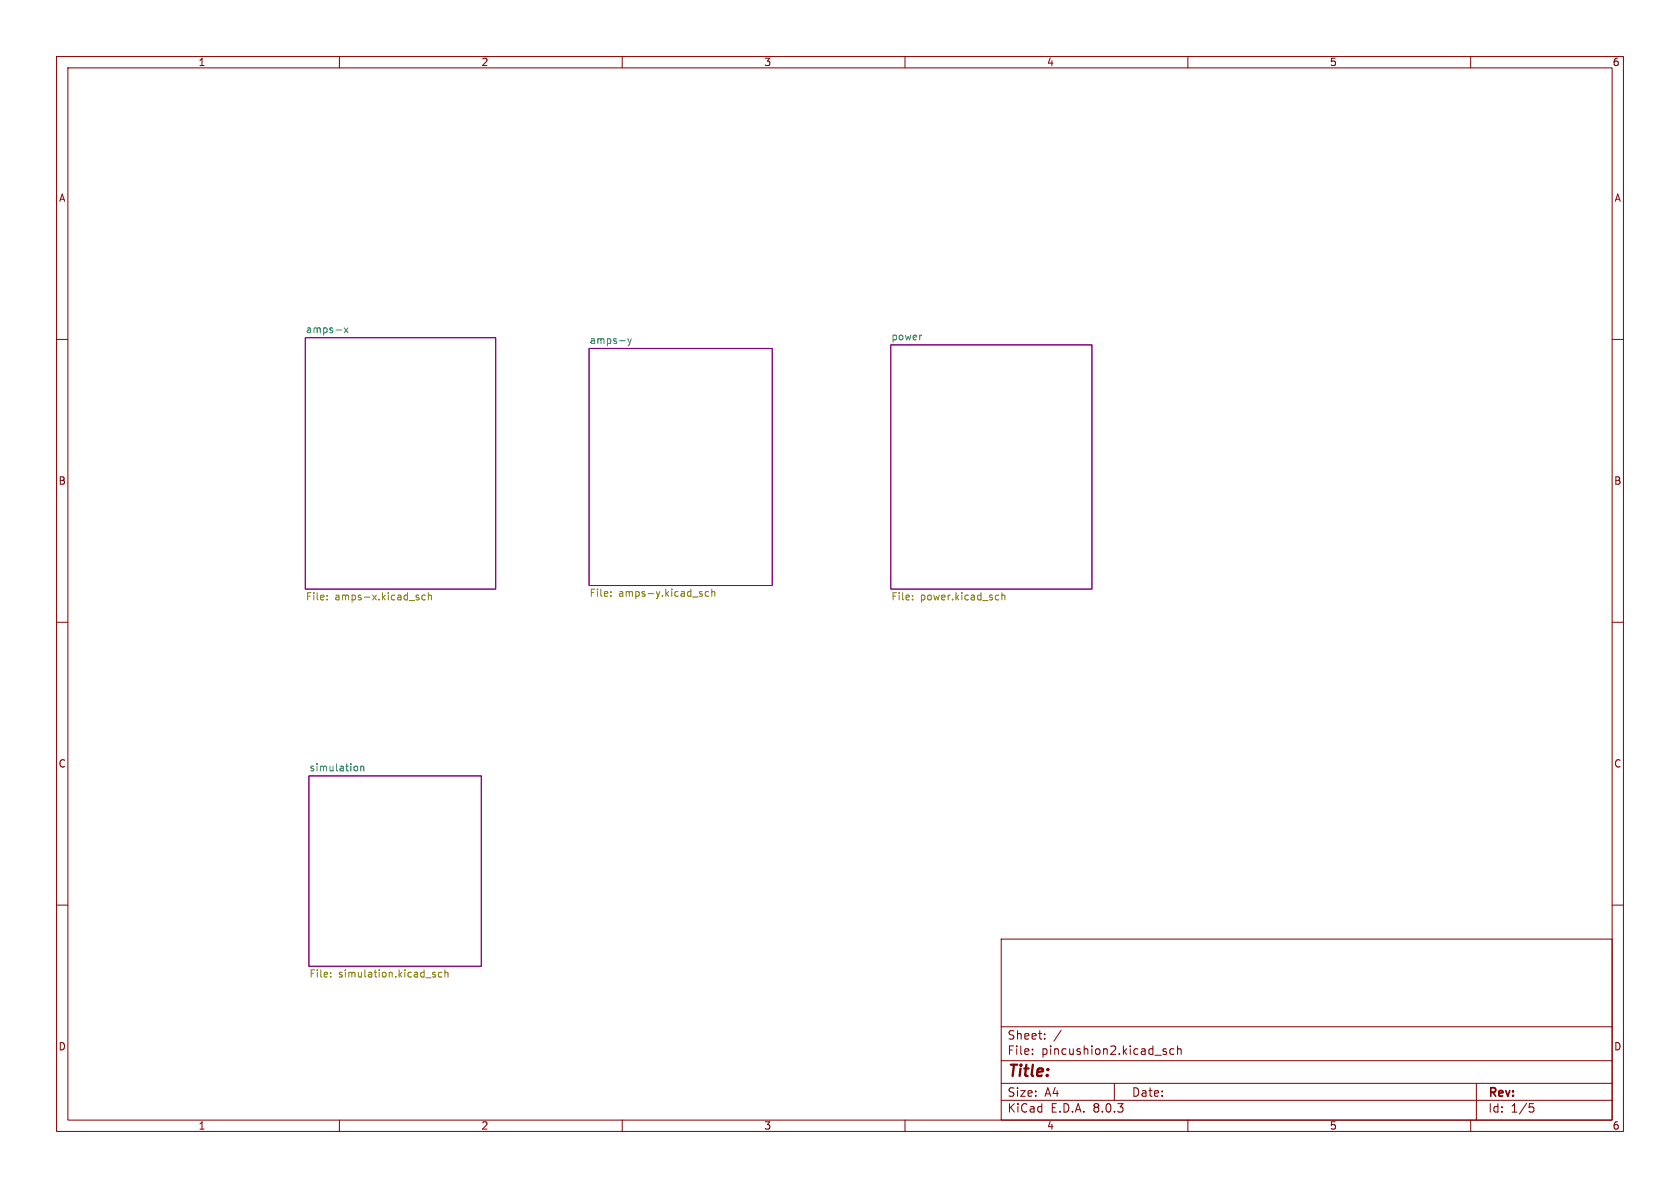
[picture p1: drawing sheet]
<svg xmlns="http://www.w3.org/2000/svg" width="297mm" height="210mm" viewBox="0 0 297 210" stroke-linecap="round" stroke-linejoin="round" font-family="sans-serif">
<g fill="none" stroke="#840000" stroke-width=".18">
<path d="M10 10h277v190h-277zM12 12h273v186h-273zM60 10v2M110 10v2M160 10v2M210 10v2M260 10v2M10 60h2M285 60h2M10 110h2M285 110h2M10 160h2"/>
<path d="M285 160h2M177 166h108v32h-108zM60 198v2M110 198v2M160 198v2M177 194.5h108M177 191.5h108M177 187.5h108M177 181.5h108M182.5 186.3v.1M182.5 185.5v.1M184.7 183.6v.1"/>
<path d="M184.7 182.8v.1M187.6 182.1l-1.3 2M197 191.5v3M205.7 185.8l.5 .2v.2l-.2 .2-.4-.1M205.7 185.5h.5M207.5 185.5l-.4-.1-.3 .3v.4l.2 .2h.5M208.2 185.5l.2-.1 .3 .1 .1 .9M208.2 184.9v1.5M210 198v2M260 198v2M261 191.5v6.5M270.4 195.1h.7"/>
<path d="M270.5 195.7h.4l.3 .3-.2 .5-.5 .1"/>
</g>
<path d="M54 59.7h33.6v44.4h-33.6zM104.1 61.6h32.4v41.9h-32.4zM157.5 61h35.5v43.1h-35.5zM54.6 137.2h30.5v33.6h-30.5z" fill="none" stroke="#840084" stroke-width=".18"/>
<path d="M60.8 58l.7 .8M61.5 58l-.7 .8M111 59.9l.3 .8M111.6 59.9l-.3 .8M162.8 59.2h.2M111.3 60.7l-.3 .4M63 135.4l.2 .3v.3l-.2 .3M63.8 135.6l.2-.2 .3 .1v.8M63.8 135.4v.9" fill="none" stroke="#008484" stroke-width=".18"/>
<g fill="none" stroke="#848400" stroke-width=".18">
<path d="M57.8 105.9v.1M57.8 105.3v.1M73.7 105.6l.3 .1 .1 .2-.2 .1h-.2M73.7 105.2l.3 .1M75.2 105.3l-.4-.1-.2 .2 .1 .6h.5M75.7 105.3l.2-.1 .3 .1 .1 .7M75.7 104.8v1.2M108 105.3v.1M108 104.6v.1M124 105l.2 .2-.2 .2M124 104.6h.1M125.3 104.6h-.4l-.2 .2 .1 .6h.5"/>
<path d="M125.8 104.7l.2-.1h.3l.1 .8M125.8 104.1v1.3M161.3 105.9v.1M161.3 105.3v.1M176.2 105.2l.4 .1M176.6 106h-.4M177.1 105.3l.2-.1 .3 .1 .1 .7M177.1 104.8v1.2M58.5 172.6v.1M58.5 171.9v.2M76.5 172.2l.5 .3v.2h-.4M76.5 171.9h.5"/>
<path d="M78.1 171.9h-.3l-.3 .2 .1 .6h.5M78.7 172l.1-.1h.3l.1 .8M78.7 171.5v1.2"/>
</g>
<text font-size="2.8" fill="#840000" x="178" y="190.9">Title:</text>
<g font-size="2.1" fill="#840000">
<text x="178" y="184">Sheet:</text>
<text x="178" y="186.7">File:</text>
<text x="184.1" y="186.7">pincushion2.kicad_sch</text>
<text x="178" y="196.9">KiCad</text>
<text x="178" y="194.1">Size:</text>
<text x="184.7" y="194.1">A4</text>
<text x="185.7" y="196.9">E.D.A.</text>
<text x="193.3" y="196.9">8.0.3</text>
<text x="200" y="194.1">Date:</text>
<text x="263" y="194.3">Rev:</text>
<text x="263" y="196.9">Id:</text>
<text x="267.1" y="196.9">1/5</text>
</g>
<g font-size="1.8" fill="#840000">
<text x="35" y="11.9">1</text>
<text x="85" y="11.9">2</text>
<text x="135" y="11.9">3</text>
<text x="185" y="11.9">4</text>
<text x="235" y="11.9">5</text>
<text x="285" y="11.9">6</text>
<text x="10.3" y="35.9">A</text>
<text x="285.3" y="35.9">A</text>
<text x="10.3" y="85.9">B</text>
<text x="285.3" y="85.9">B</text>
<text x="10.3" y="135.9">C</text>
<text x="285.3" y="135.9">C</text>
<text x="10.3" y="185.9">D</text>
<text x="285.3" y="185.9">D</text>
<text x="35" y="199.9">1</text>
<text x="85" y="199.9">2</text>
<text x="135" y="199.9">3</text>
<text x="185" y="199.9">4</text>
<text x="235" y="199.9">5</text>
<text x="285" y="199.9">6</text>
</g>
<g font-size="1.8" fill="#008484">
<text x="54" y="59">amps-x</text>
<text x="104.1" y="60.9">amps-y</text>
<text x="157.5" y="60.2">power</text>
<text x="54.6" y="136.4">simulation</text>
</g>
<g font-size="1.8" fill="#848400">
<text x="54" y="106.5">File:</text>
<text x="59.2" y="106.5">amps-x.kicad_sch</text>
<text x="104.1" y="105.8">File:</text>
<text x="109.4" y="105.8">amps-y.kicad_sch</text>
<text x="157.5" y="106.5">File:</text>
<text x="162.7" y="106.5">power.kicad_sch</text>
<text x="54.6" y="173.1">File:</text>
<text x="59.8" y="173.1">simulation.kicad_sch</text>
</g>
</svg>
